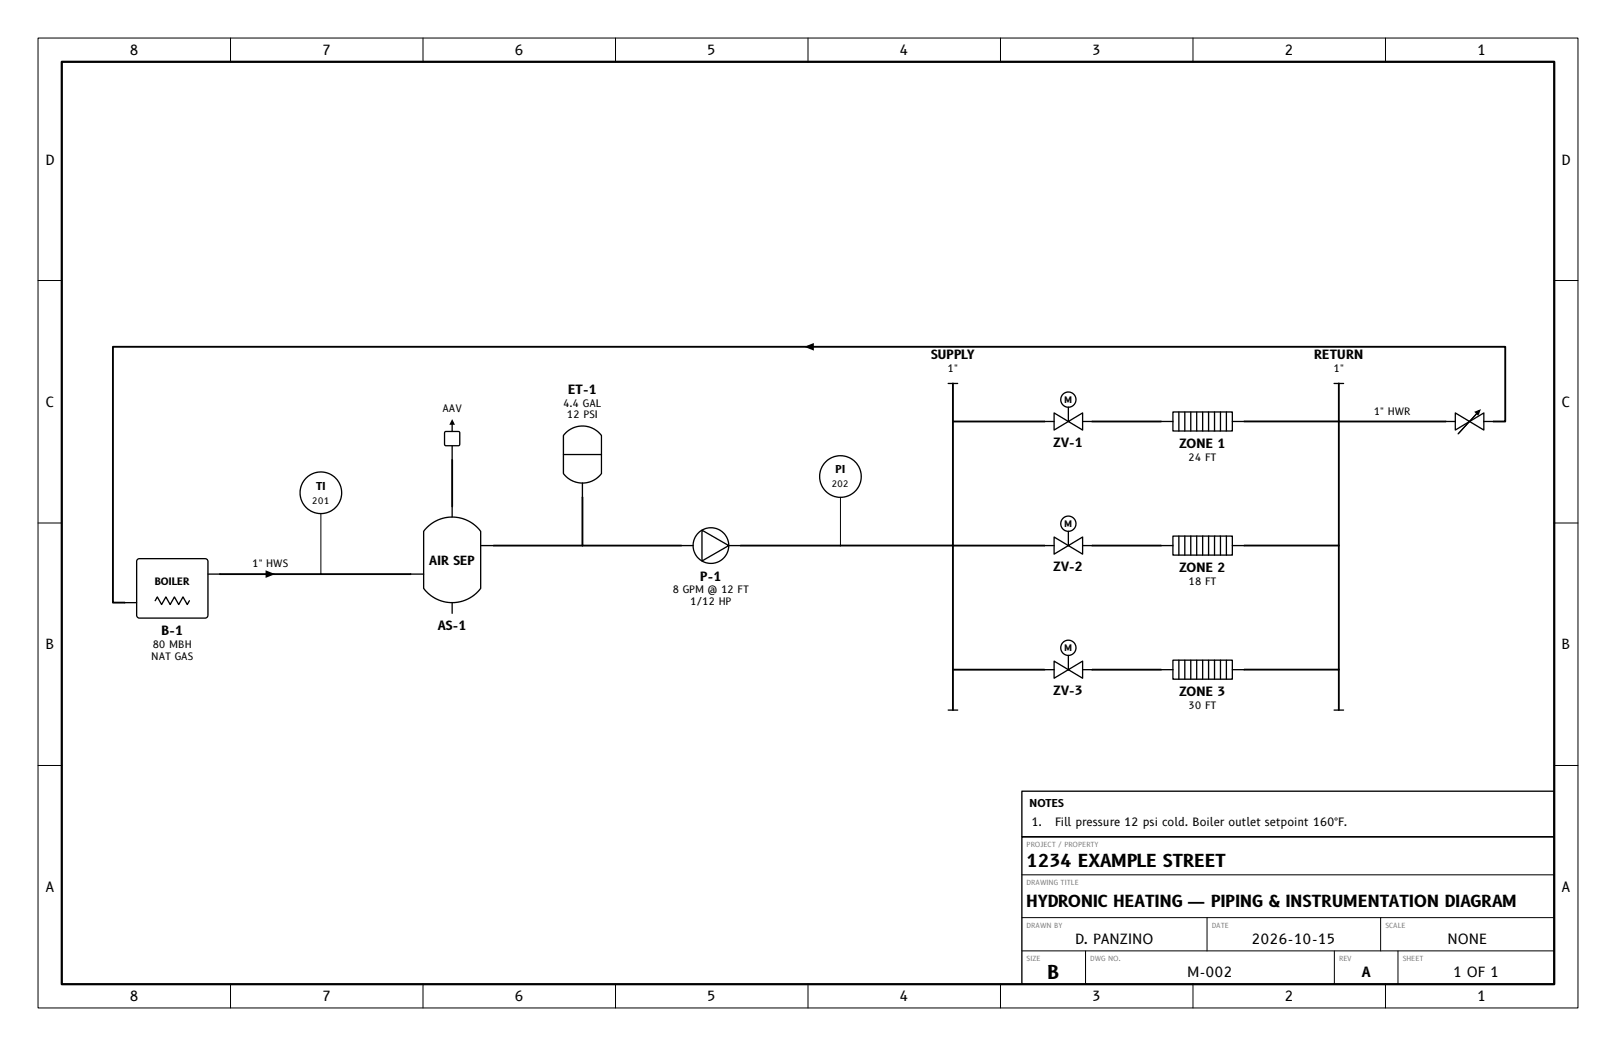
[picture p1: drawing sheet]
<svg xmlns="http://www.w3.org/2000/svg" width="432mm" height="279mm" viewBox="0 0 432 279" stroke-linecap="round" stroke-linejoin="round" font-family="sans-serif">
<g fill="none" stroke="#000" stroke-width=".27">
<path d="M10.2 10.2h411.4v259h-411.4zM61.6 10.2v6.3M113 10.2v6.3M164.5 10.2v6.3M215.9 10.2v6.3M267.3 10.2v6.3M318.8 10.2v6.3M370.2 10.2v6.3M10.2 74.9h6.3M415.3 74.9h6.3M10.2 139.7h6.3M85.7 137.2v16.2"/>
<path d="M224.6 132.8v12.9M415.3 139.7h6.3M10.2 204.5h6.3M415.3 204.5h6.3M273.1 233.7h142.2M273.1 245.1h142.2M273.1 254h142.2M290.1 254v8.9M322.5 245.1v8.9M356.5 254v8.9M368.9 245.1v8.9M373.5 254v8.9"/>
<path d="M61.6 262.9v6.3M113 262.9v6.3M164.5 262.9v6.3M215.9 262.9v6.3M267.3 262.9v6.3M318.8 262.9v6.3M370.2 262.9v6.3"/>
</g>
<path d="M16.5 16.5h398.8v246.4h-398.8z" fill="none" stroke="#000" stroke-width=".6"/>
<g fill="none" stroke="#000" stroke-width=".35">
<path d="M118.9 115.4h3.8v3.6h-3.8zM120.8 113.2v2.1M120.8 119.1v3.8M151.2 115.6a6.3 6.3 0 0 1 9.5 .7v10.2a6.3 6.3 0 0 1-10.2 0v-10.2zM253.4 102.4h2.5M279.1 112.6h2.6M281.7 110.3v4.6l7.6-4.6v4.6zM285.5 108.8v3.8M289.3 112.6h2.5M310.2 112.6h3.2M313.4 110h15.9v5.1h-15.9zM315 110v5.1"/>
<path d="M316.6 110v5.1M318.2 110v5.1M319.8 110v5.1M321.3 110v5.1M322.9 110v5.1M324.5 110v5.1M326.1 110v5.1M327.7 110v5.1M329.3 112.6h3.2M356.5 102.4h2.5M386.3 112.6h2.6M388.9 110.3v4.6l7.6-4.6v4.6z"/>
<path d="M395.2 109.8l-5.6 6.1M396.5 112.6h2.5M120.8 135.3v2.8M150.5 121.4h10.2M155.6 129v3.8M36.7 149.4l.6-.2h17.5a.76 .76 0 0 1 .8 .8v14.3a.76 .76 0 0 1-.8 .8h-17.5a.76 .76 0 0 1-.8-.8v-14.3zM55.6 153.4h3.1M109.7 153.4h3.5M114.1 140.9a9.5 9.5 0 0 1 14.3 1v15.3a9.5 9.5 0 0 1-15.2 0v-15.3zM128.4 145.7h3.5M182 145.7h3.2M187.6 141.6l7.1 4.1-7.1 4.1z"/>
<path d="M194.7 145.7h3.2M279.1 145.7h2.6M281.7 143.4v4.6l7.6-4.6v4.6zM285.5 141.9v3.8M289.3 145.7h2.5M310.2 145.7h3.2M313.4 143.2h15.9v5.1h-15.9zM315 143.2v5.1M316.6 143.2v5.1M318.2 143.2v5.1M319.8 143.2v5.1M321.3 143.2v5.1"/>
<path d="M322.9 143.2v5.1M324.5 143.2v5.1M326.1 143.2v5.1M327.7 143.2v5.1M329.3 145.7h3.2M33.3 161h3.2M41.5 160.5l.5-1.1 1.2 2.1 1.1-2.1 1.2 2.1 1.1-2.1 1.2 2.1 1.1-2.1 1.1 2.1 .6-1M120.8 161v2.8M279.1 178.9h2.6M281.7 176.6v4.6l7.6-4.6v4.6zM285.5 175.1v3.8M289.3 178.9h2.5"/>
<path d="M310.2 178.9h3.2M313.4 176.3h15.9v5.1h-15.9zM315 176.3v5.1M316.6 176.3v5.1M318.2 176.3v5.1M319.8 176.3v5.1M321.3 176.3v5.1M322.9 176.3v5.1M324.5 176.3v5.1M326.1 176.3v5.1M327.7 176.3v5.1M329.3 178.9h3.2"/>
<path d="M253.4 189.7h2.5M356.5 189.7h2.5M273.1 211.3h142.2v12.2h-142.2zM273.1 223.5h142.2v39.4h-142.2z"/>
<circle cx="285.5" cy="106.7" r="2.03"/>
<circle cx="85.7" cy="131.6" r="5.6"/>
<circle cx="224.6" cy="127.3" r="5.6"/>
<circle cx="285.5" cy="139.9" r="2.03"/>
<circle cx="190" cy="145.7" r="4.8"/>
<circle cx="285.5" cy="173" r="2.03"/>
</g>
<g fill="none" stroke="#000" stroke-width=".5">
<path d="M254.6 112.6h24.5M254.6 102.4v87.3M291.8 112.6h18.4M332.5 112.6h53.8M357.7 102.4v87.3M399 112.6h3.2v-20h-372v68.4h3.1M120.8 122.9v12.4M155.6 132.8v12.9M58.7 153.4h51M131.9 145.7h50.1M197.9 145.7h26.7M224.6 145.7h30"/>
<path d="M254.6 145.7h24.5M291.8 145.7h18.4M332.5 145.7h25.2M254.6 178.9h24.5M291.8 178.9h18.4M332.5 178.9h25.2"/>
</g>
<path d="M214.9 92.6l2.6-1v2zM120.8 112l.8 1.5h-1.5zM395.2 109.8l-5.6 6.1zM393.9 110l1.8-.7-.7 1.8zM71 152.3l2.5 1.1-2.5 1z" fill="#000"/>
<text font-size="5" x="279.9" y="261.5">B</text>
<text font-size="4.7" x="274.3" y="231.5">1234 EXAMPLE STREET</text>
<text font-size="4.3" x="274.3" y="242.2">HYDRONIC HEATING — PIPING &amp; INSTRUMENTATION DIAGRAM</text>
<g font-size="3.7">
<text x="34.7" y="14.7">8</text>
<text x="86.1" y="14.7">7</text>
<text x="137.6" y="14.7">6</text>
<text x="189" y="14.7">5</text>
<text x="240.4" y="14.7">4</text>
<text x="291.9" y="14.7">3</text>
<text x="343.3" y="14.7">2</text>
<text x="394.7" y="14.7">1</text>
<text x="12.1" y="43.9">D</text>
<text x="417.3" y="43.9">D</text>
<text x="12.2" y="108.7">C</text>
<text x="417.4" y="108.7">C</text>
<text x="12.1" y="173.5">B</text>
<text x="417.3" y="173.5">B</text>
<text x="12.1" y="238.2">A</text>
<text x="417.3" y="238.2">A</text>
<text x="287.3" y="252.1">D. PANZINO</text>
<text x="334.5" y="252.1">2026-10-15</text>
<text x="386.8" y="252.1">NONE</text>
<text x="317.2" y="261">M-002</text>
<text x="363.8" y="261">A</text>
<text x="388.3" y="261">1 OF 1</text>
<text x="34.7" y="267.5">8</text>
<text x="86.1" y="267.5">7</text>
<text x="137.6" y="267.5">6</text>
<text x="189" y="267.5">5</text>
<text x="240.4" y="267.5">4</text>
<text x="291.9" y="267.5">3</text>
<text x="343.3" y="267.5">2</text>
<text x="394.7" y="267.5">1</text>
</g>
<g font-size="3.3">
<text x="248.8" y="95.9">SUPPLY</text>
<text x="351.1" y="95.9">RETURN</text>
<text x="151.8" y="105.2">ET-1</text>
<text x="281.5" y="119.4">ZV-1</text>
<text x="315.2" y="119.7">ZONE 1</text>
<text x="114.7" y="150.8">AIR SEP</text>
<text x="187.1" y="155.1">P-1</text>
<text x="281.5" y="152.6">ZV-2</text>
<text x="315.2" y="152.8">ZONE 2</text>
<text x="43.1" y="169.7">B-1</text>
<text x="117" y="168.4">AS-1</text>
<text x="281.5" y="185.7">ZV-3</text>
<text x="315.2" y="186">ZONE 3</text>
</g>
<g font-size="3">
<text x="275.6" y="220.7">1.</text>
<text x="281.9" y="220.7">Fill pressure 12 psi cold. Boiler outlet setpoint 160°F.</text>
</g>
<g font-size="2.8">
<text x="84.5" y="130.8">TI</text>
<text x="223.3" y="126.5">PI</text>
<text x="275.1" y="215.5">NOTES</text>
</g>
<g font-size="2.7">
<text x="253.2" y="99.4">1&quot;</text>
<text x="356.3" y="99.4">1&quot;</text>
<text x="118.2" y="109.9">AAV</text>
<text x="150.6" y="108.6">4.4 GAL</text>
<text x="151.5" y="111.8">12 PSI</text>
<text x="367.1" y="110.8">1&quot; HWR</text>
<text x="317.6" y="123.1">24 FT</text>
<text x="67.4" y="151.6">1&quot; HWS</text>
<text x="41.4" y="156.1">BOILER</text>
<text x="179.7" y="158.5">8 GPM @ 12 FT</text>
<text x="184.4" y="161.6">1/12 HP</text>
<text x="317.6" y="156.3">18 FT</text>
<text x="40.8" y="173.1">80 MBH</text>
<text x="40.4" y="176.2">NAT GAS</text>
<text x="317.6" y="189.4">30 FT</text>
</g>
<g font-size="2.3">
<text x="284.4" y="107.6">M</text>
<text x="222.3" y="130.2">202</text>
<text x="83.5" y="134.5">201</text>
<text x="284.4" y="140.8">M</text>
<text x="284.4" y="173.9">M</text>
</g>
<g font-size="1.8" fill="#808080">
<text x="274.3" y="226.2">PROJECT / PROPERTY</text>
<text x="274.3" y="236.3">DRAWING TITLE</text>
<text x="274.3" y="247.8">DRAWN BY</text>
<text x="323.8" y="247.8">DATE</text>
<text x="370.2" y="247.8">SCALE</text>
<text x="274.3" y="256.7">SIZE</text>
<text x="291.3" y="256.7">DWG NO.</text>
<text x="357.8" y="256.7">REV</text>
<text x="374.8" y="256.7">SHEET</text>
</g>
</svg>
